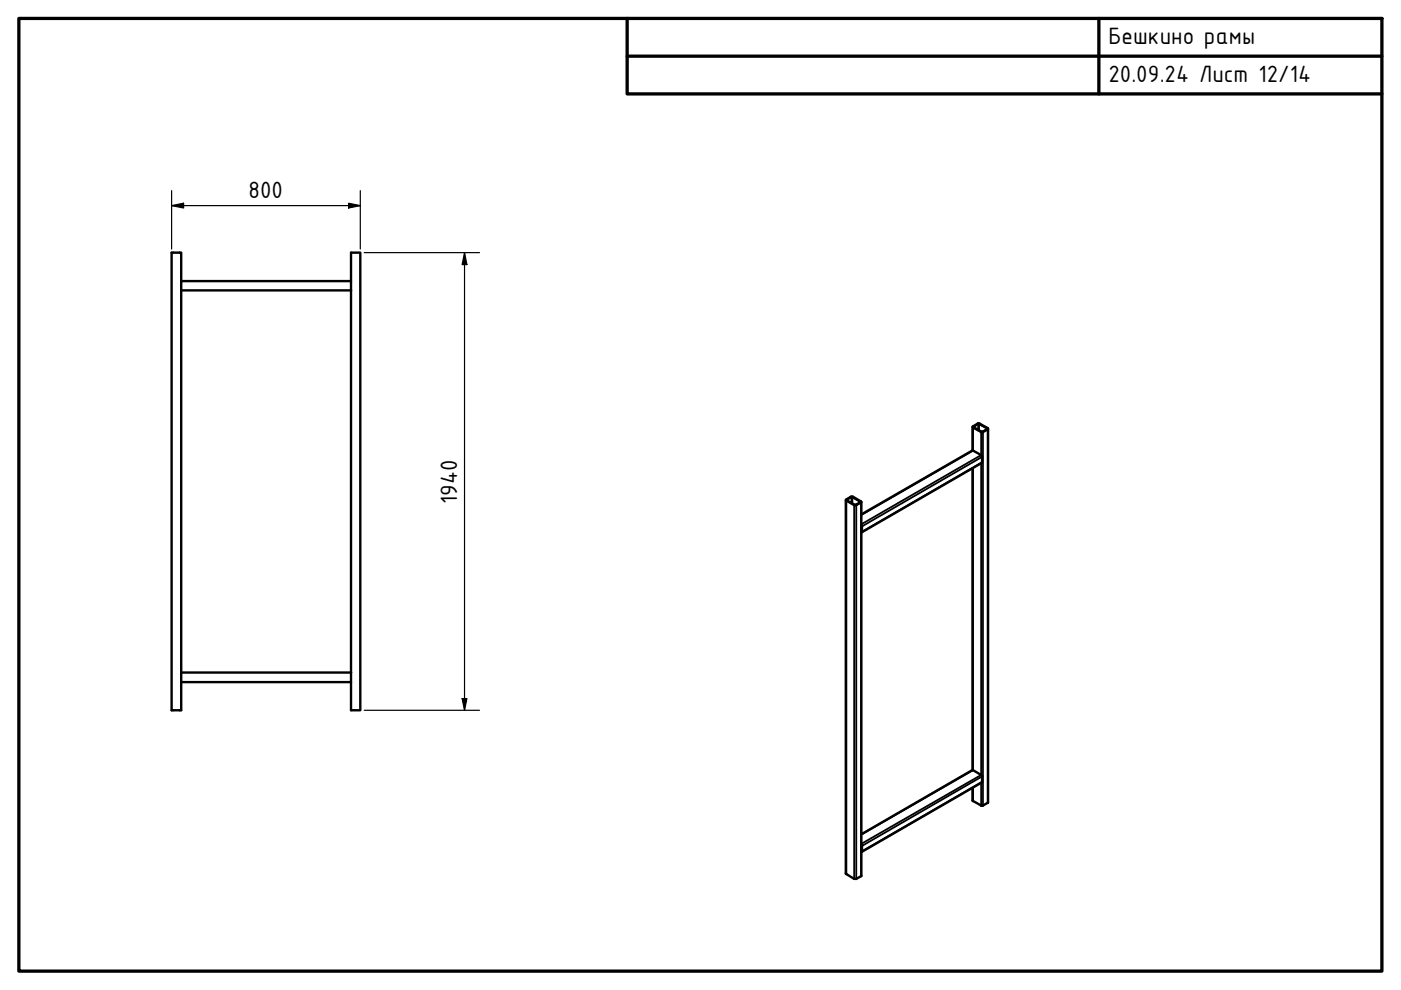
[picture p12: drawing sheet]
<svg xmlns="http://www.w3.org/2000/svg" width="297mm" height="210mm" viewBox="0 0 297 210" stroke-linecap="round" stroke-linejoin="round" font-family="sans-serif">
<!-- layer: Visible (ISO) -->
<g fill="none" stroke="#000" stroke-width=".51">
<path d="M38.4 59.6v-6h-2v97h2v-6M74.4 59.6v-6h2v97h-2v-6M38.4 61.6v-2h36v2M38.4 61.6h36M38.4 61.6v81M74.4 61.6v81M206.2 90.5v5M206.2 99.3v64M206.2 90.4l1.1-.6h.3l1.8 1 .1 .2-1.2 .7h-.3l-1.7-1.1zM206.4 90.5l1.1-.7 1.9 1.2-1.2 .6zM209.5 90.9v79.3l-1.2 .7h-.3l-1.8-1.1v-2.8M179.3 106l1.4-.7 1.9 1.2-1.1 .7h-.3z"/>
<path d="M179.3 106v79.3l1.8 1h.4l1.1-.6v-79.2M179.5 106l1.2-.6 1.8 1.1-1.2 .6-1.8-1zM182.6 109.1l23.6-13.6 1.8 1 .2 .2v1.4l-25.5 14.8M182.6 111.4v.1M182.6 111.3l.2 .2v1.3l-.2 .1M38.4 142.6v2h36v-2M38.4 142.6h36M182.6 179.2v.1M182.6 176.9l23.5-13.6 2.1 1.2v1.4l-25.5 14.7M182.6 179l.2 .2v1.4h-.2M182.6 180.4v.1"/>
</g>
<!-- layer: Visible Narrow (ISO) -->
<g fill="#000">
<circle cx="182.6" cy="112.7" r=".19"/>
<circle cx="182.6" cy="180.4" r=".19"/>
</g>
<!-- layer: Visible (ISO) -->
<circle cx="182.6" cy="112.7" r=".25" fill="#000"/>
<!-- layer: Visible Narrow (ISO) -->
<g fill="none" stroke="#000" stroke-width=".38">
<path d="M206.3 90.6v4.9l-23.7 13.7M206.3 99.2v64.1l-23.7 13.6M206.4 90.5v.1M207.4 89.9v1.3M207.6 89.9v1.4M208 91.6v4.9l-25.4 14.7M208 98.3v66l-25.4 14.6M208.2 96.9l-25.4 14.7M208.2 98l-25.4 14.7M208.4 91.6v79.2M209.3 90.8v.2M209.4 91v79.2"/>
<path d="M179.5 106.1v79.2M179.5 106v.1M180.5 105.4v1.3M180.7 105.4v1.4M181.1 107.1v79.2M181.5 107.1v79.2M182.4 106.4v.1M182.6 106.5v79.3M206.3 167v2.8M208 166v4.8M208.2 165.8l-25.4 14.7M208.2 164.6l-25.4 14.8"/>
</g>
<!-- layer: Border (ISO) -->
<path d="M4 3.9h289v202h-289zM133 3.9v16h160M133 11.9h160M233 3.9v16" fill="none" stroke="#000" stroke-width=".7"/>
<!-- layer: Dimension (ISO) -->
<path d="M36.4 43.6l2.5-.5v1zM36.4 43.6h40M36.4 40.4v12.4M73.9 43.1l2.5 .5-2.5 .5zM76.4 40.4v12.4M77.2 53.6h24.5M98.5 53.6l.5 2.5h-1zM98.5 53.6v97M77.2 150.6h24.5M98 148.1h1l-.5 2.5z" fill="none" stroke="#000" stroke-width=".25"/>
<path d="M36.4 43.6l2.5-.5v1zM73.9 43.1l2.5 .5-2.5 .5zM98.5 53.6l.5 2.5h-1zM98 148.1h1l-.5 2.5z" fill="#000"/>
<g font-size="5.4">
<text x="235" y="9.4">Бешкино рамы</text>
<text x="235" y="17.4">20.09.24 Лист 12/14</text>
<text x="52.7" y="42">800</text>
<text x="96.9" y="106.8" transform="rotate(-90 96.9 106.8)">1940</text>
</g>
</svg>
